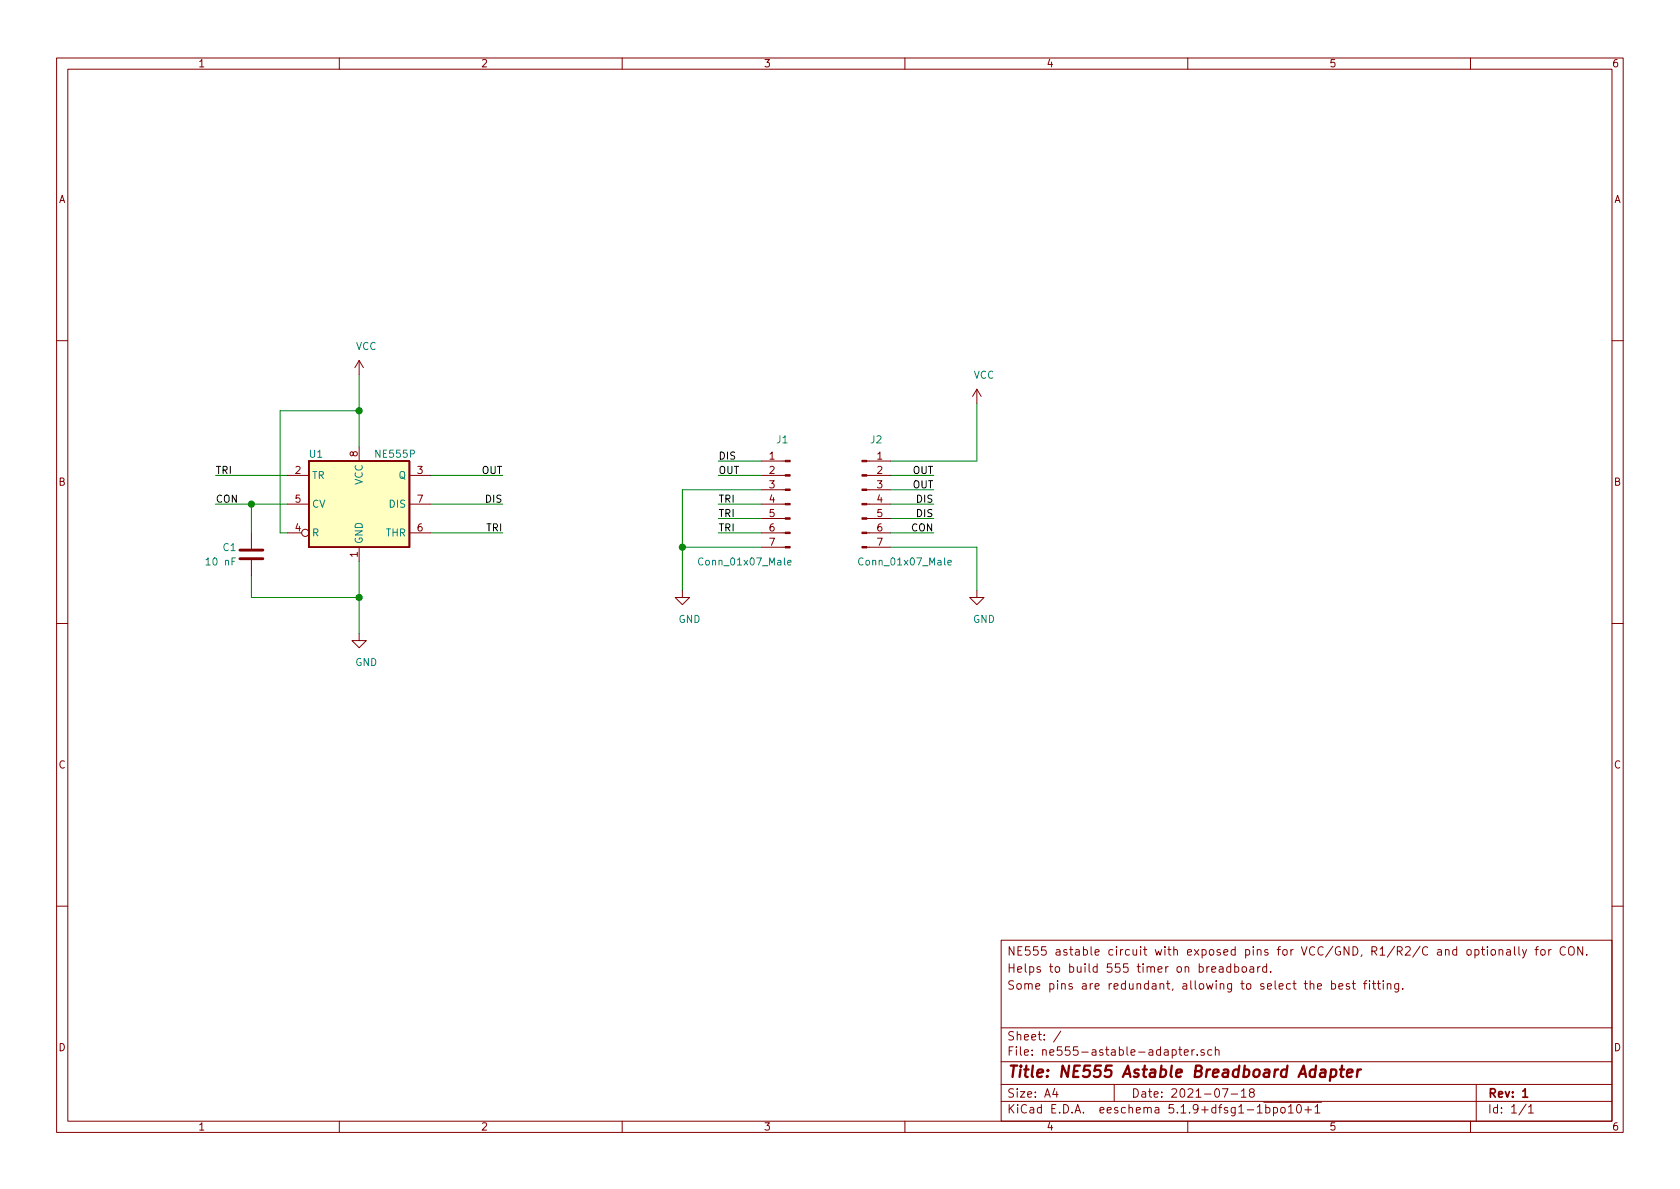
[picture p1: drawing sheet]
EESchema Schematic File Version 4
EELAYER 30 0
EELAYER END
$Descr A4 11693 8268
encoding utf-8
Sheet 1 1
Title "NE555 Astable Breadboard Adapter"
Date "2021-07-18"
Rev "1"
Comp ""
Comment1 ""
Comment2 "Some pins are redundant, allowing to select the best fitting."
Comment3 "Helps to build 555 timer on breadboard."
Comment4 "NE555 astable circuit with exposed pins for VCC/GND, R1/R2/C and optionally for CON."
$EndDescr
$Comp
L Timer:NE555P U1
U 1 1
P 2500 3500
F 0 "U1" H 2200 3850 50  0000 C CNN
F 1 "NE555P" H 2750 3850 50  0000 C CNN
F 2 "Package_DIP:DIP-8_W7.62mm" H 3150 3100 50  0001 C CNN
F 3 "http://www.ti.com/lit/ds/symlink/ne555.pdf" H 3350 3100 50  0001 C CNN
	1    2500 3500
	1    0    0    -1  
$EndComp
$Comp
L Device:C C1
U 1 1
P 1750 3850
F 0 "C1" H 1650 3900 50  0000 R CNN
F 1 "10 nF" H 1650 3800 50  0000 R CNN
F 2 "Capacitor_THT:C_Disc_D3.0mm_W1.6mm_P2.50mm" H 1788 3700 50  0001 C CNN
F 3 "~" H 1750 3850 50  0001 C CNN
	1    1750 3850
	1    0    0    -1  
$EndComp
$Comp
L Connector:Conn_01x07_Male J2
U 1 1
P 6000 3500
F 0 "J2" H 6100 3950 50  0000 C CNN
F 1 "Conn_01x07_Male" H 6300 3100 50  0000 C CNN
F 2 "Connector_PinHeader_2.54mm:PinHeader_1x07_P2.54mm_Vertical" H 6000 3500 50  0001 C CNN
F 3 "~" H 6000 3500 50  0001 C CNN
	1    6000 3500
	1    0    0    -1  
$EndComp
$Comp
L Connector:Conn_01x07_Male J1
U 1 1
P 5500 3500
F 0 "J1" H 5600 3950 50  0000 R CNN
F 1 "Conn_01x07_Male" H 6150 3100 50  0000 R CNN
F 2 "Connector_PinHeader_2.54mm:PinHeader_1x07_P2.54mm_Vertical" H 5500 3500 50  0001 C CNN
F 3 "~" H 5500 3500 50  0001 C CNN
	1    5500 3500
	-1   0    0    -1  
$EndComp
$Comp
L power:VCC #PWR0101
U 1 1
P 2500 2600
F 0 "#PWR0101" H 2500 2450 50  0001 C CNN
F 1 "VCC" H 2550 2800 50  0000 C CNN
F 2 "" H 2500 2600 50  0001 C CNN
F 3 "" H 2500 2600 50  0001 C CNN
	1    2500 2600
	1    0    0    -1  
$EndComp
$Comp
L power:GND #PWR0102
U 1 1
P 2500 4400
F 0 "#PWR0102" H 2500 4150 50  0001 C CNN
F 1 "GND" H 2550 4200 50  0000 C CNN
F 2 "" H 2500 4400 50  0001 C CNN
F 3 "" H 2500 4400 50  0001 C CNN
	1    2500 4400
	1    0    0    -1  
$EndComp
Wire Wire Line
	2500 2600 2500 2850
Wire Wire Line
	2500 3900 2500 4150
Text Label 3500 3500 2    50   ~ 0
DIS
Text Label 1500 3300 0    50   ~ 0
TRI
Text Label 3500 3700 2    50   ~ 0
TRI
Text Label 3500 3300 2    50   ~ 0
OUT
Wire Wire Line
	1750 4000 1750 4150
Wire Wire Line
	1750 4150 2500 4150
Connection ~ 2500 4150
Wire Wire Line
	2500 4150 2500 4400
Wire Wire Line
	2000 3500 1750 3500
Wire Wire Line
	2000 3300 1500 3300
Wire Wire Line
	3000 3300 3500 3300
Wire Wire Line
	3000 3500 3500 3500
Wire Wire Line
	3000 3700 3500 3700
Wire Wire Line
	2000 3700 1950 3700
Wire Wire Line
	1950 3700 1950 2850
Wire Wire Line
	1950 2850 2500 2850
Connection ~ 2500 2850
Wire Wire Line
	2500 2850 2500 3100
Text Label 5000 3200 0    50   ~ 0
DIS
Text Label 5000 3300 0    50   ~ 0
OUT
$Comp
L power:GND #PWR0103
U 1 1
P 4750 4100
F 0 "#PWR0103" H 4750 3850 50  0001 C CNN
F 1 "GND" H 4800 3900 50  0000 C CNN
F 2 "" H 4750 4100 50  0001 C CNN
F 3 "" H 4750 4100 50  0001 C CNN
	1    4750 4100
	1    0    0    -1  
$EndComp
Text Label 5000 3500 0    50   ~ 0
TRI
Text Label 5000 3600 0    50   ~ 0
TRI
Text Label 5000 3700 0    50   ~ 0
TRI
Wire Wire Line
	5300 3200 5000 3200
Wire Wire Line
	5000 3300 5300 3300
Wire Wire Line
	5000 3500 5300 3500
Wire Wire Line
	5300 3600 5000 3600
Wire Wire Line
	5000 3700 5300 3700
Wire Wire Line
	5300 3400 4750 3400
Wire Wire Line
	4750 3800 4750 4100
Connection ~ 4750 3800
Wire Wire Line
	5300 3800 4750 3800
Wire Wire Line
	4750 3400 4750 3800
$Comp
L power:VCC #PWR0104
U 1 1
P 6800 2800
F 0 "#PWR0104" H 6800 2650 50  0001 C CNN
F 1 "VCC" H 6850 3000 50  0000 C CNN
F 2 "" H 6800 2800 50  0001 C CNN
F 3 "" H 6800 2800 50  0001 C CNN
	1    6800 2800
	1    0    0    -1  
$EndComp
Wire Wire Line
	6200 3200 6800 3200
Wire Wire Line
	6800 3200 6800 2800
Text Label 6500 3300 2    50   ~ 0
OUT
Text Label 6500 3400 2    50   ~ 0
OUT
Text Label 6500 3500 2    50   ~ 0
DIS
Text Label 6500 3600 2    50   ~ 0
DIS
Text Label 1500 3500 0    50   ~ 0
CON
Text Label 6500 3700 2    50   ~ 0
CON
$Comp
L power:GND #PWR0105
U 1 1
P 6800 4100
F 0 "#PWR0105" H 6800 3850 50  0001 C CNN
F 1 "GND" H 6850 3900 50  0000 C CNN
F 2 "" H 6800 4100 50  0001 C CNN
F 3 "" H 6800 4100 50  0001 C CNN
	1    6800 4100
	1    0    0    -1  
$EndComp
Wire Wire Line
	6200 3800 6800 3800
Wire Wire Line
	6800 3800 6800 4100
Wire Wire Line
	6200 3700 6500 3700
Wire Wire Line
	6500 3600 6200 3600
Wire Wire Line
	6200 3500 6500 3500
Wire Wire Line
	6500 3400 6200 3400
Wire Wire Line
	6200 3300 6500 3300
Wire Wire Line
	1750 3700 1750 3500
Connection ~ 1750 3500
Wire Wire Line
	1750 3500 1500 3500
$EndSCHEMATC
